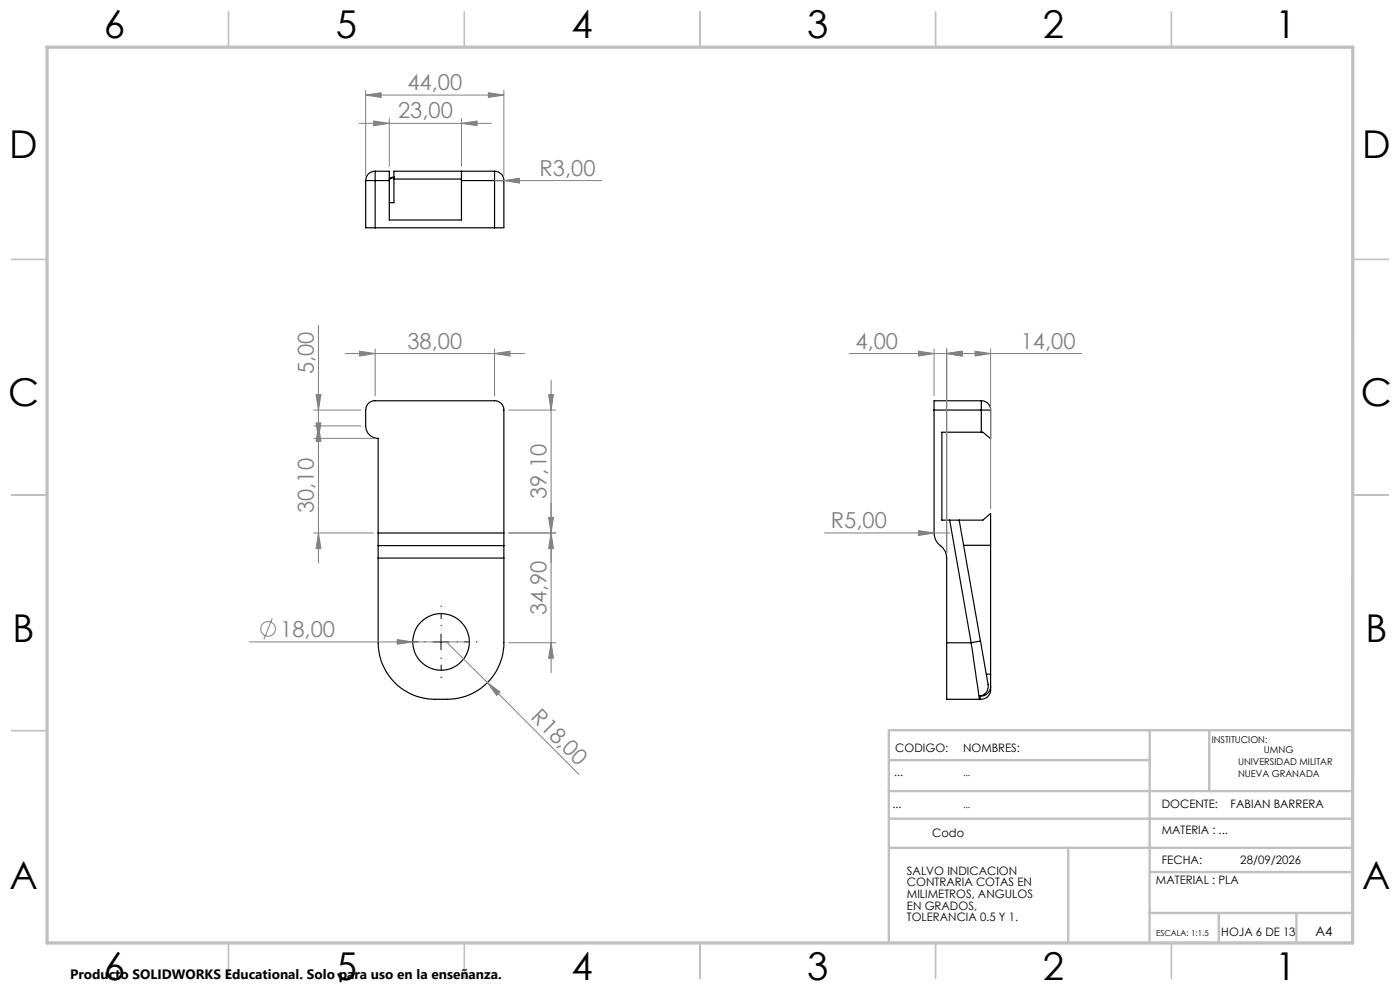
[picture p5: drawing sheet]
<svg xmlns="http://www.w3.org/2000/svg" width="297mm" height="210mm" viewBox="0 0 297 210" stroke-linecap="round" stroke-linejoin="round" font-family="sans-serif">
<g fill="none" stroke="#c0c0c0" stroke-width=".35">
<path d="M48.5 2.5v7.5M98.5 2.5v7.5M148.5 2.5v7.5M198.5 2.5v7.5M248.5 2.5v7.5M2.5 55h7.5M287 55h7.5M2.5 105h7.5M287 105h7.5M2.5 155h7.5M48.5 200v7.5M98.5 200v7.5"/>
<path d="M148.5 200v7.5M198.5 200v7.5M248.5 200v7.5"/>
</g>
<path d="M243.9 154.9v45.1M256.5 154.9v12.7M287 154.9h-98.4v45.1M188.6 173.7h98.3M188.6 179.8h98.3M188.6 167.8h98.3M188.6 161.2h55.3M226.6 179.8v20.2M243.9 193.7h43M243.9 185h43M258.6 193.7v6.3M275 193.7v6.3" fill="none" stroke="#c0c0c0" stroke-width=".5"/>
<path d="M10 10h277l-.1 190h-276.9z" fill="none" stroke="#c0c0c0" stroke-width=".7"/>
<g fill="none" stroke="#000" stroke-width=".25">
<path d="M77.6 38.3h2M77.6 38.3v10h2M79.6 36.3v2M79.6 36.3h3v2M79.6 36.3a1.93 1.93 0 0 0-2 2M79.6 38.3h3M79.6 38.3v10M82.6 38.3v8.4h15.3v-8.4M83.6 37.5l-1 .3M83.6 37.6l-1 .4M83.6 38h14.3M97.9 36.3v2"/>
<path d="M97.9 38.3h7M104.9 36.3v2M104.9 38.3h2M104.9 36.3a1.93 1.93 0 0 1 2 2M104.9 36.3h-21.3v6.7h-1M104.9 38.3v10M106.9 38.3v10h-2M79.6 48.3h25.3M198.2 87v26.1a4.1 4.1 0 0 0 1.9 3.2l.5 1 .2 1.1v17.9M198.2 87h10M208.2 87h1.9M208.2 85v2"/>
<path d="M208.2 85a1.93 1.93 0 0 1 1.9 2M208.2 85h-10v2M208.2 87v4.7M208.2 91.7h-8.4v18.6h1.7M210.1 87v6.1l-1.6-1.4h-.3M80.2 113.1v-20.1a2.63 2.63 0 0 1-2.6-2.7v-3.3a1.93 1.93 0 0 1 2-2h25.3a1.93 1.93 0 0 1 2 2v26.1M80.2 113.1v2.6M80.2 115.7v2.7M80.2 118.4v17.9a12 12 0 0 0 12.1 12h2.6a12 12 0 0 0 12-12v-17.9M80.2 113.1h26.7M80.2 115.7h26.7M80.2 118.4h26.7"/>
<path d="M106.9 113.1v2.6M106.9 115.7v2.7M201.5 110.3h2M201.5 110.3l4.5 26M203.5 110.3h5l1.6-1.4v36.6M203.5 110.3l4.5 25.7M204.4 115.7h5.7M200.8 136.3v12h7M200.8 136.3h5.2M206 136.3l1.8 12M208 136l1.3 7.6a4 4 0 0 1-.1 3.4l-.6 .4-.7 .2M208 136l-2 .3"/>
<path d="M207.8 148.3h.2M207.9 147.6l.1 .7M209.2 143h.9M210.1 145.5a2.09 2.09 0 0 1-2.2 2.1M210.1 145.5a2.24 2.24 0 0 1-2.1 2.8"/>
<circle cx="93.6" cy="136.2" r="6"/>
</g>
<g fill="none" stroke="#808080" stroke-width=".21">
<path d="M77.6 19.2v18.1M103.6 19.7l3.3 .5-3.3 .5zM106.9 19.2v18.1M76.2 26.2h28M77.6 20.2l3.3-.5v1zM77.6 20.2h29.3M79.3 25.7l3.3 .5-3.3 .5zM82.6 25.2v10.1M97.9 26.2l3.3-.5v1zM97.9 25.2v10.1M104.9 38.3h22.7M106.9 38.3l3.3-.5v1z"/>
<path d="M67.6 69v50.4M73.2 75h38.1M76.3 74.5l3.3 .5-3.3 .5zM79.6 74v10M104.9 75l3.3-.5v1zM104.9 74v10M180.2 75h49.2M194.9 74.5l3.3 .5-3.3 .5zM198.2 74v10M200.8 75l3.3-.5v1zM200.8 74v43.4M206.9 74.5l3.2 .5-3.2 .5z"/>
<path d="M210.1 74v33.9M66.6 87h10M66.6 93h12.6M66.6 90.3h10M67.1 89.7h1l-.5 3.3zM67.1 83.7h1l-.5 3.3zM67.6 90.3l.5 3.3h-1zM107.9 87h10M116.4 83.7h1l-.5 3.3zM116.9 80.6v62.1M66.6 113.1h12.6M67.6 113.1l.5 3.3h-1z"/>
<path d="M107.9 113.1h10M116.4 109.8h1l-.5 3.3zM116.9 113.1l.5 3.3h-1zM174.9 113.1h26.6M194.9 112.6l3.3 .5-3.3 .5zM52.8 136.2h46.8M57.7 131.2l-1.7 4.4M84.3 135.7l3.3 .5-3.3 .5zM94.9 136.3l8.5 8.5M107.9 136.3h10M116.9 136.3l.5 3.3h-1zM103.4 144.8l2.7 2-.7 .7z"/>
<path d="M103.4 144.8l19.4 19.5"/>
<circle cx="56.9" cy="133.4" r="1.55"/>
</g>
<path d="M90.3 136.1h-4.4M93.6 132.8v-4.3M93.6 139.5v4.3M96.9 136.1h4.4" fill="none" stroke="#000" stroke-width=".21" stroke-dasharray="15.2 1.3 1.3 1.3" stroke-dashoffset="15" stroke-linecap="butt"/>
<path d="M91.9 136.2h3.3M93.6 134.5v3.3" fill="none" stroke="#000" stroke-width=".21"/>
<g fill="#808080">
<path d="M84.3 135.7l3.3 .5-3.3 .5z"/>
<path d="M194.9 112.6l3.3 .5-3.3 .5z"/>
<path d="M103.4 144.8l2.7 2-.7 .7z"/>
<path d="M106.9 38.3l3.3-.5v1z"/>
<path d="M76.3 74.5l3.3 .5-3.3 .5zM104.9 75l3.3-.5v1zM77.6 20.2l3.3-.5v1zM103.6 19.7l3.3 .5-3.3 .5z"/>
<path d="M206.9 74.5l3.2 .5-3.2 .5zM200.8 75l3.3-.5v1z"/>
<path d="M200.8 75l3.3-.5v1zM194.9 74.5l3.3 .5-3.3 .5z"/>
<path d="M116.9 113.1l.5 3.3h-1zM116.4 83.7h1l-.5 3.3z"/>
<path d="M67.6 113.1l.5 3.3h-1zM67.1 89.7h1l-.5 3.3z"/>
<path d="M116.9 136.3l.5 3.3h-1zM116.4 109.8h1l-.5 3.3z"/>
<path d="M67.1 83.7h1l-.5 3.3zM67.6 90.3l.5 3.3h-1z"/>
<path d="M79.3 25.7l3.3 .5-3.3 .5zM97.9 26.2l3.3-.5v1z"/>
</g>
<g font-size="8.1">
<text x="22" y="8">6</text>
<text x="71.2" y="8">5</text>
<text x="121.2" y="8">4</text>
<text x="171.2" y="8">3</text>
<text x="221.2" y="8">2</text>
<text x="270.5" y="8">1</text>
<text x="2" y="33.6">D</text>
<text x="289" y="33.6">D</text>
<text x="1.7" y="86.1">C</text>
<text x="288.7" y="86.1">C</text>
<text x="2.7" y="136.1">B</text>
<text x="289.7" y="136.1">B</text>
<text x="2" y="188.6">A</text>
<text x="289" y="188.6">A</text>
<text x="22" y="208">6</text>
<text x="71.2" y="208">5</text>
<text x="121.2" y="208">4</text>
<text x="171.2" y="208">3</text>
<text x="221.2" y="208">2</text>
<text x="270.5" y="208">1</text>
</g>
<g font-size="4.7" fill="#808080">
<text x="86.4" y="19.1">44,00</text>
<text x="84.4" y="25.1">23,00</text>
<text x="114.5" y="37.3">R3,00</text>
<text x="86.4" y="74">38,00</text>
<text x="181.5" y="74">4,00</text>
<text x="216.5" y="74">14,00</text>
<text x="66.6" y="79.3" transform="rotate(-90 66.6 79.3)">5,00</text>
<text x="115.9" y="105.8" transform="rotate(-90 115.9 105.8)">39,10</text>
<text x="66.6" y="108.8" transform="rotate(-90 66.6 108.8)">30,10</text>
<text x="176.3" y="112.1">R5,00</text>
<text x="115.9" y="130.5" transform="rotate(-90 115.9 130.5)">34,90</text>
<text x="59.5" y="135.1">18,00</text>
<text x="112.4" y="152.4" transform="rotate(45 112.4 152.4)">R18,00</text>
</g>
<text font-size="2.9" x="14.9" y="207.6">Producto SOLIDWORKS Educational. Solo para uso en la enseñanza.</text>
<text font-size="2.8" x="279.1" y="198.6">A4</text>
<g font-size="2.5">
<text x="189.9" y="159.6">CODIGO:</text>
<text x="204.3" y="159.6">NOMBRES:</text>
<text x="189.7" y="164.6">...</text>
<text x="189.3" y="171.5">...</text>
<text x="246.5" y="171.5">DOCENTE:</text>
<text x="261.1" y="171.5">FABIAN BARRERA</text>
<text x="197.8" y="177.6">Codo</text>
<text x="246.5" y="176.9">MATERIA : ...</text>
<text x="192.4" y="185.6">SALVO INDICACION</text>
<text x="246.5" y="183.3">FECHA:</text>
<text x="263.1" y="183.3">28/09/2026</text>
<text x="192.4" y="188">CONTRARIA COTAS EN</text>
<text x="192.4" y="190.5">MILIMETROS, ANGULOS</text>
<text x="245.2" y="187.6">MATERIAL : PLA</text>
<text x="192.4" y="193">EN GRADOS,</text>
<text x="192.4" y="195.4">TOLERANCIA 0.5 Y 1.</text>
<text x="259.1" y="198.6">HOJA 6 DE 13</text>
</g>
<g font-size="2">
<text x="257.1" y="157.6">INSTITUCION:</text>
<text x="268.1" y="159.7">UMNG</text>
<text x="204.3" y="164.6">...</text>
<text x="262.6" y="162.2">UNIVERSIDAD MILITAR</text>
<text x="262.6" y="164.7">NUEVA GRANADA</text>
<text x="204.3" y="171.4">...</text>
</g>
<text font-size="1.8" x="245.3" y="198.6">ESCALA: 1:1.5</text>
</svg>
